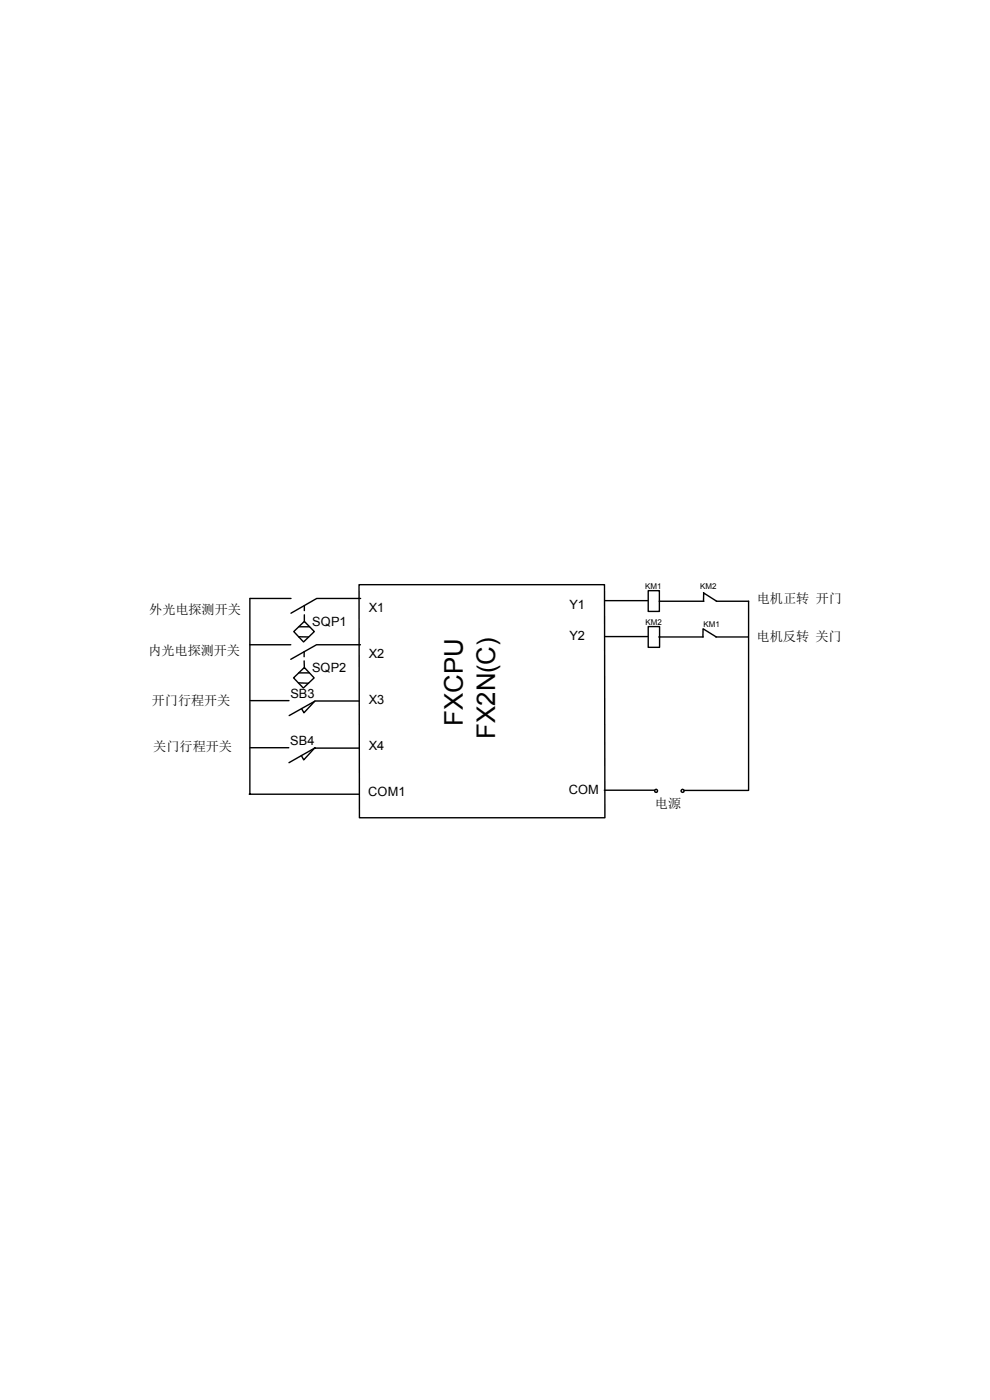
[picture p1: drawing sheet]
<svg xmlns="http://www.w3.org/2000/svg" width="210mm" height="297mm" viewBox="0 0 210 297" stroke-linecap="round" stroke-linejoin="round" font-family="sans-serif">
<g fill="none" stroke="#000" stroke-width=".3">
<path d="M53 127v41.5M53 136.8h8.7M53 127h8.7M62.3 134l2.3-2.2 2.1 2.2-2.3 2.2zM63.3 135.1h2.1M63.4 133h2.3M64.5 138.3v1M64.6 128.5v1M64.6 130.4v1.4M76.2 124h52l.1 49.5h-52.1zM76.5 136.8h-9.4l-5.4 3.1M76.5 127h-9.3l-5.5 3.1"/>
<path d="M128.4 127.4h9M128.4 135h9M137.5 125.3h2.4v4.4h-2.4zM137.5 132.9h2.4v4.4h-2.4zM139.7 135.1h9.5M139.8 127.6h9.5M149.1 135.1v-1.7l2.8 1.7M149.2 125.8l2.8 1.8M149.3 125.8l-.1 1.8M151.8 135.1h6.9M151.9 127.6h6.9v40.1h-13.6M53.1 158.6h8.2"/>
<path d="M53.1 148.6h8.2M62.3 143.8l2.3-2.2 2 2.2-2.3 2.2zM63.3 144.9h2.1M63.4 142.7h2.2M64.5 140.2l.1 1.4M66.8 158.7l-2.4 2.5-.5-.9M66.8 148.7l-2.3 2.5-.5-.9M66.8 158.7h9.3M66.8 158.7l-5.5 3.1M76.2 148.7h-9.4l-5.5 3.1M52.9 168.5h23.3M128.2 167.6h10.6"/>
<path d="M138.9 167.6l.3-.2 .2 .2v.4h-.5zM144.6 167.6l.2-.2 .2 .2v.4h-.4l-.2-.2z"/>
</g>
<g font-size="5.5">
<text x="98.2" y="154" transform="rotate(-90 98.2 154)">FXCPU</text>
<text x="105.1" y="156.7" transform="rotate(-90 105.1 156.7)">FX2N(C)</text>
</g>
<g font-size="2.8">
<text x="31.7" y="130.3">外光电探测开关</text>
<text x="160.5" y="127.9">电机正转 开门</text>
<text x="160.5" y="136">电机反转 关门</text>
<text x="31.5" y="138.9">内光电探测开关</text>
<text x="32.2" y="149.6">开门行程开关</text>
<text x="32.5" y="159.3">关门行程开关</text>
<text x="138.9" y="171.4">电源</text>
</g>
<g font-size="2.7">
<text x="78.2" y="129.8">X1</text>
<text x="120.8" y="129.2">Y1</text>
<text x="66.3" y="132.8">SQP1</text>
<text x="120.8" y="135.8">Y2</text>
<text x="66.2" y="142.6">SQP2</text>
<text x="78.2" y="139.5">X2</text>
<text x="61.6" y="148">SB3</text>
<text x="78.2" y="149.3">X3</text>
<text x="61.6" y="158">SB4</text>
<text x="78.2" y="159">X4</text>
<text x="78.1" y="168.8">COM1</text>
<text x="120.6" y="168.4">COM</text>
</g>
<g font-size="1.7">
<text x="136.9" y="124.9">KM1</text>
<text x="148.5" y="124.9">KM2</text>
<text x="136.9" y="132.6">KM2</text>
<text x="149.2" y="133">KM1</text>
</g>
</svg>
